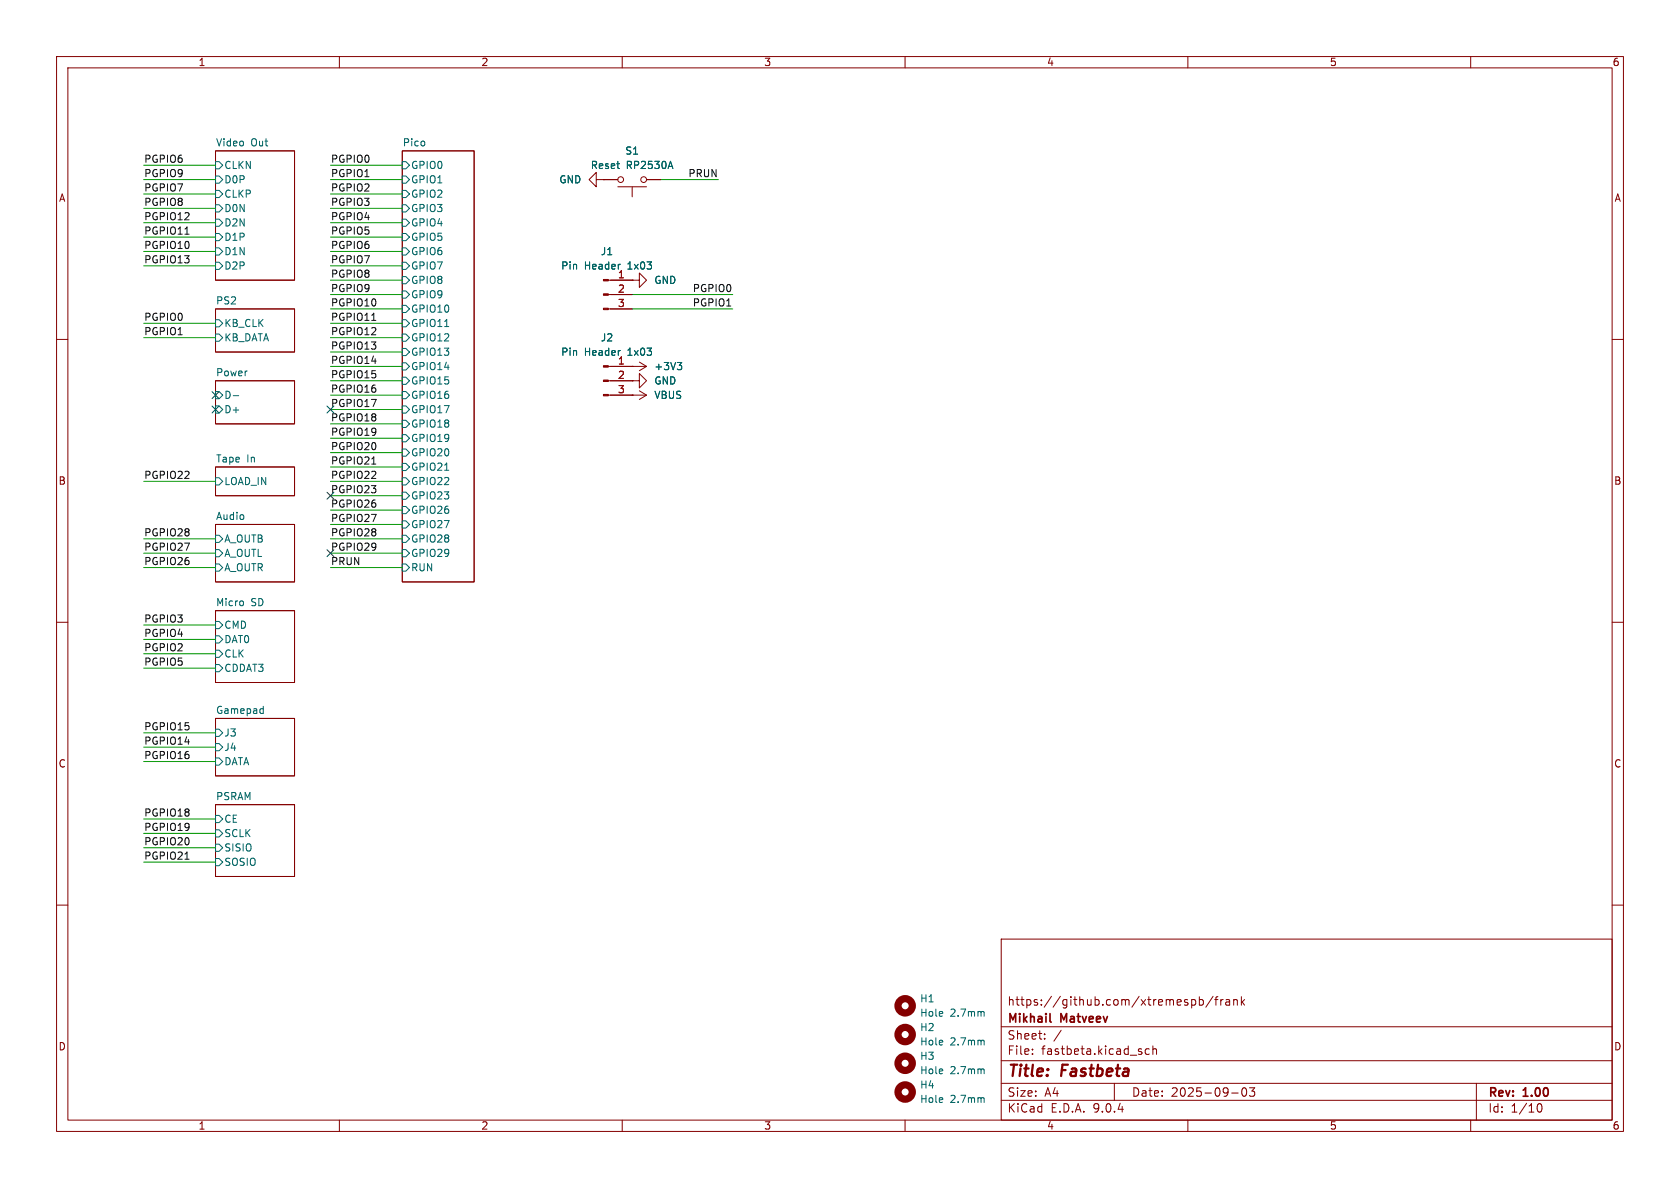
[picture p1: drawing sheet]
(kicad_sch
 (version 20250114)
 (generator "eeschema")
 (generator_version "9.0")
 (paper "A4")
 (title_block
  (title "${NAME} ${MODEL}")
  (date "${DATE}")
  (rev "${VERSION}")
  (company "Mikhail Matveev")
  (comment 1 "https://github.com/xtremespb/frank"))
 (lib_symbols
  (symbol "Connector:Conn_01x03_Pin"
   (pin_names
    (offset 1.016) (hide yes)) (exclude_from_sim no) (in_bom yes) (on_board yes)
   (property "Reference" "J" (at 0 5.08 0) (effects (font (size 1.27 1.27))))
   (property "Value" "Conn_01x03_Pin" (at 0 -5.08 0) (effects (font (size 1.27 1.27))))
   (property "Footprint" "" (at 0 0 0) (effects (font (size 1.27 1.27)) (hide yes)))
   (property "Datasheet" "~" (at 0 0 0) (effects (font (size 1.27 1.27)) (hide yes)))
   (property "Description" "Generic connector, single row, 01x03, script generated" (at 0 0 0) (effects (font (size 1.27 1.27)) (hide yes)))
   (property "ki_locked" "" (at 0 0 0) (effects (font (size 1.27 1.27))))
   (symbol "Conn_01x03_Pin_1_1"
    (rectangle (start 0.8636 2.667) (end 0 2.413) (stroke (width 0.1524) (type default)) (fill (type outline)))
    (rectangle (start 0.8636 0.127) (end 0 -0.127) (stroke (width 0.1524) (type default)) (fill (type outline)))
    (rectangle (start 0.8636 -2.413) (end 0 -2.667) (stroke (width 0.1524) (type default)) (fill (type outline)))
    (polyline (pts (xy 1.27 2.54) (xy 0.8636 2.54)) (stroke (width 0.1524) (type default)) (fill (type none)))
    (polyline (pts (xy 1.27 0) (xy 0.8636 0)) (stroke (width 0.1524) (type default)) (fill (type none)))
    (polyline (pts (xy 1.27 -2.54) (xy 0.8636 -2.54)) (stroke (width 0.1524) (type default)) (fill (type none)))
    (pin passive line (at 5.08 2.54 180) (length 3.81) (name "Pin_1" (effects (font (size 1.27 1.27)))) (number "1" (effects (font (size 1.27 1.27)))))
    (pin passive line (at 5.08 0 180) (length 3.81) (name "Pin_2" (effects (font (size 1.27 1.27)))) (number "2" (effects (font (size 1.27 1.27)))))
    (pin passive line (at 5.08 -2.54 180) (length 3.81) (name "Pin_3" (effects (font (size 1.27 1.27)))) (number "3" (effects (font (size 1.27 1.27))))))
   (embedded_fonts no))
  (symbol "GND_1"
   (power)
   (pin_numbers (hide yes))
   (pin_names
    (offset 0) (hide yes)) (exclude_from_sim no) (in_bom yes) (on_board yes)
   (property "Reference" "#PWR" (at 0 -6.35 0) (effects (font (size 1.27 1.27)) (hide yes)))
   (property "Value" "GND" (at 0 -3.81 0) (effects (font (size 1.27 1.27))))
   (property "Footprint" "" (at 0 0 0) (effects (font (size 1.27 1.27)) (hide yes)))
   (property "Datasheet" "" (at 0 0 0) (effects (font (size 1.27 1.27)) (hide yes)))
   (property "Description" "Power symbol creates a global label with name \"GND\" , ground" (at 0 0 0) (effects (font (size 1.27 1.27)) (hide yes)))
   (symbol "GND_1_0_1"
    (polyline (pts (xy 0 0) (xy 0 -1.27) (xy 1.27 -1.27) (xy 0 -2.54) (xy -1.27 -1.27) (xy 0 -1.27)) (stroke (width 0) (type default)) (fill (type none))))
   (symbol "GND_1_1_1"
    (pin power_in line (at 0 0 270) (length 0) (name "~" (effects (font (size 1.27 1.27)))) (number "1" (effects (font (size 1.27 1.27))))))
   (embedded_fonts no))
  (symbol "Mechanical:MountingHole"
   (pin_names
    (offset 1.016)) (exclude_from_sim yes) (in_bom no) (on_board yes)
   (property "Reference" "H" (at 0 5.08 0) (effects (font (size 1.27 1.27))))
   (property "Value" "MountingHole" (at 0 3.175 0) (effects (font (size 1.27 1.27))))
   (property "Footprint" "" (at 0 0 0) (effects (font (size 1.27 1.27)) (hide yes)))
   (property "Datasheet" "~" (at 0 0 0) (effects (font (size 1.27 1.27)) (hide yes)))
   (property "Description" "Mounting Hole without connection" (at 0 0 0) (effects (font (size 1.27 1.27)) (hide yes)))
   (symbol "MountingHole_0_1"
    (circle (center 0 0) (radius 1.27) (stroke (width 1.27) (type default)) (fill (type none))))
   (embedded_fonts no))
  (symbol "Switch:SW_Push"
   (pin_numbers (hide yes))
   (pin_names
    (offset 1.016) (hide yes)) (exclude_from_sim no) (in_bom yes) (on_board yes)
   (property "Reference" "SW" (at 1.27 2.54 0) (effects (font (size 1.27 1.27)) (justify left)))
   (property "Value" "SW_Push" (at 0 -1.524 0) (effects (font (size 1.27 1.27))))
   (property "Footprint" "" (at 0 5.08 0) (effects (font (size 1.27 1.27)) (hide yes)))
   (property "Datasheet" "~" (at 0 5.08 0) (effects (font (size 1.27 1.27)) (hide yes)))
   (property "Description" "Push button switch, generic, two pins" (at 0 0 0) (effects (font (size 1.27 1.27)) (hide yes)))
   (symbol "SW_Push_0_1"
    (circle (center -2.032 0) (radius 0.508) (stroke (width 0) (type default)) (fill (type none)))
    (polyline (pts (xy 0 1.27) (xy 0 3.048)) (stroke (width 0) (type default)) (fill (type none)))
    (circle (center 2.032 0) (radius 0.508) (stroke (width 0) (type default)) (fill (type none)))
    (polyline (pts (xy 2.54 1.27) (xy -2.54 1.27)) (stroke (width 0) (type default)) (fill (type none)))
    (pin passive line (at -5.08 0 0) (length 2.54) (name "1" (effects (font (size 1.27 1.27)))) (number "1" (effects (font (size 1.27 1.27)))))
    (pin passive line (at 5.08 0 180) (length 2.54) (name "2" (effects (font (size 1.27 1.27)))) (number "2" (effects (font (size 1.27 1.27))))))
   (embedded_fonts no))
  (symbol "power:+3V3"
   (power)
   (pin_numbers (hide yes))
   (pin_names
    (offset 0) (hide yes)) (exclude_from_sim no) (in_bom yes) (on_board yes)
   (property "Reference" "#PWR" (at 0 -3.81 0) (effects (font (size 1.27 1.27)) (hide yes)))
   (property "Value" "+3V3" (at 0 3.556 0) (effects (font (size 1.27 1.27))))
   (property "Footprint" "" (at 0 0 0) (effects (font (size 1.27 1.27)) (hide yes)))
   (property "Datasheet" "" (at 0 0 0) (effects (font (size 1.27 1.27)) (hide yes)))
   (property "Description" "Power symbol creates a global label with name \"+3V3\"" (at 0 0 0) (effects (font (size 1.27 1.27)) (hide yes)))
   (symbol "+3V3_0_1"
    (polyline (pts (xy -0.762 1.27) (xy 0 2.54)) (stroke (width 0) (type default)) (fill (type none)))
    (polyline (pts (xy 0 2.54) (xy 0.762 1.27)) (stroke (width 0) (type default)) (fill (type none)))
    (polyline (pts (xy 0 0) (xy 0 2.54)) (stroke (width 0) (type default)) (fill (type none))))
   (symbol "+3V3_1_1"
    (pin power_in line (at 0 0 90) (length 0) (name "~" (effects (font (size 1.27 1.27)))) (number "1" (effects (font (size 1.27 1.27))))))
   (embedded_fonts no))
  (symbol "power:GND"
   (power)
   (pin_numbers (hide yes))
   (pin_names
    (offset 0) (hide yes)) (exclude_from_sim no) (in_bom yes) (on_board yes)
   (property "Reference" "#PWR" (at 0 -6.35 0) (effects (font (size 1.27 1.27)) (hide yes)))
   (property "Value" "GND" (at 0 -3.81 0) (effects (font (size 1.27 1.27))))
   (property "Footprint" "" (at 0 0 0) (effects (font (size 1.27 1.27)) (hide yes)))
   (property "Datasheet" "" (at 0 0 0) (effects (font (size 1.27 1.27)) (hide yes)))
   (property "Description" "Power symbol creates a global label with name \"GND\" , ground" (at 0 0 0) (effects (font (size 1.27 1.27)) (hide yes)))
   (symbol "GND_0_1"
    (polyline (pts (xy 0 0) (xy 0 -1.27) (xy 1.27 -1.27) (xy 0 -2.54) (xy -1.27 -1.27) (xy 0 -1.27)) (stroke (width 0) (type default)) (fill (type none))))
   (symbol "GND_1_1"
    (pin power_in line (at 0 0 270) (length 0) (name "~" (effects (font (size 1.27 1.27)))) (number "1" (effects (font (size 1.27 1.27))))))
   (embedded_fonts no))
  (symbol "power:VBUS"
   (power)
   (pin_numbers (hide yes))
   (pin_names
    (offset 0) (hide yes)) (exclude_from_sim no) (in_bom yes) (on_board yes)
   (property "Reference" "#PWR" (at 0 -3.81 0) (effects (font (size 1.27 1.27)) (hide yes)))
   (property "Value" "VBUS" (at 0 3.556 0) (effects (font (size 1.27 1.27))))
   (property "Footprint" "" (at 0 0 0) (effects (font (size 1.27 1.27)) (hide yes)))
   (property "Datasheet" "" (at 0 0 0) (effects (font (size 1.27 1.27)) (hide yes)))
   (property "Description" "Power symbol creates a global label with name \"VBUS\"" (at 0 0 0) (effects (font (size 1.27 1.27)) (hide yes)))
   (symbol "VBUS_0_1"
    (polyline (pts (xy -0.762 1.27) (xy 0 2.54)) (stroke (width 0) (type default)) (fill (type none)))
    (polyline (pts (xy 0 2.54) (xy 0.762 1.27)) (stroke (width 0) (type default)) (fill (type none)))
    (polyline (pts (xy 0 0) (xy 0 2.54)) (stroke (width 0) (type default)) (fill (type none))))
   (symbol "VBUS_1_1"
    (pin power_in line (at 0 0 90) (length 0) (name "~" (effects (font (size 1.27 1.27)))) (number "1" (effects (font (size 1.27 1.27))))))
   (embedded_fonts no)))
 (no_connect
  (at 58.42 97.79))
 (no_connect
  (at 58.42 87.63))
 (no_connect
  (at 58.42 72.39))
 (no_connect
  (at 38.1 72.39))
 (no_connect
  (at 38.1 69.85))
 (wire
  (pts (xy 58.42 57.15) (xy 71.12 57.15))
  (stroke (width 0) (type default)))
 (wire
  (pts (xy 25.4 85.09) (xy 38.1 85.09))
  (stroke (width 0) (type default)))
 (wire
  (pts (xy 25.4 149.86) (xy 38.1 149.86))
  (stroke (width 0) (type default)))
 (wire
  (pts (xy 25.4 113.03) (xy 38.1 113.03))
  (stroke (width 0) (type default)))
 (wire
  (pts (xy 25.4 41.91) (xy 38.1 41.91))
  (stroke (width 0) (type default)))
 (wire
  (pts (xy 25.4 144.78) (xy 38.1 144.78))
  (stroke (width 0) (type default)))
 (wire
  (pts (xy 58.42 49.53) (xy 71.12 49.53))
  (stroke (width 0) (type default)))
 (wire
  (pts (xy 25.4 152.4) (xy 38.1 152.4))
  (stroke (width 0) (type default)))
 (wire
  (pts (xy 58.42 80.01) (xy 71.12 80.01))
  (stroke (width 0) (type default)))
 (wire
  (pts (xy 25.4 134.62) (xy 38.1 134.62))
  (stroke (width 0) (type default)))
 (wire
  (pts (xy 58.42 59.69) (xy 71.12 59.69))
  (stroke (width 0) (type default)))
 (wire
  (pts (xy 111.76 52.07) (xy 129.54 52.07))
  (stroke (width 0) (type default)))
 (wire
  (pts (xy 25.4 95.25) (xy 38.1 95.25))
  (stroke (width 0) (type default)))
 (wire
  (pts (xy 25.4 97.79) (xy 38.1 97.79))
  (stroke (width 0) (type default)))
 (wire
  (pts (xy 25.4 100.33) (xy 38.1 100.33))
  (stroke (width 0) (type default)))
 (wire
  (pts (xy 58.42 39.37) (xy 71.12 39.37))
  (stroke (width 0) (type default)))
 (wire
  (pts (xy 25.4 36.83) (xy 38.1 36.83))
  (stroke (width 0) (type default)))
 (wire
  (pts (xy 58.42 82.55) (xy 71.12 82.55))
  (stroke (width 0) (type default)))
 (wire
  (pts (xy 58.42 100.33) (xy 71.12 100.33))
  (stroke (width 0) (type default)))
 (wire
  (pts (xy 58.42 67.31) (xy 71.12 67.31))
  (stroke (width 0) (type default)))
 (wire
  (pts (xy 25.4 147.32) (xy 38.1 147.32))
  (stroke (width 0) (type default)))
 (wire
  (pts (xy 25.4 31.75) (xy 38.1 31.75))
  (stroke (width 0) (type default)))
 (wire
  (pts (xy 25.4 29.21) (xy 38.1 29.21))
  (stroke (width 0) (type default)))
 (wire
  (pts (xy 58.42 34.29) (xy 71.12 34.29))
  (stroke (width 0) (type default)))
 (wire
  (pts (xy 58.42 62.23) (xy 71.12 62.23))
  (stroke (width 0) (type default)))
 (wire
  (pts (xy 58.42 44.45) (xy 71.12 44.45))
  (stroke (width 0) (type default)))
 (wire
  (pts (xy 58.42 29.21) (xy 71.12 29.21))
  (stroke (width 0) (type default)))
 (wire
  (pts (xy 25.4 57.15) (xy 38.1 57.15))
  (stroke (width 0) (type default)))
 (wire
  (pts (xy 58.42 64.77) (xy 71.12 64.77))
  (stroke (width 0) (type default)))
 (wire
  (pts (xy 116.84 31.75) (xy 127 31.75))
  (stroke (width 0) (type default)))
 (wire
  (pts (xy 25.4 44.45) (xy 38.1 44.45))
  (stroke (width 0) (type default)))
 (wire
  (pts (xy 58.42 31.75) (xy 71.12 31.75))
  (stroke (width 0) (type default)))
 (wire
  (pts (xy 58.42 77.47) (xy 71.12 77.47))
  (stroke (width 0) (type default)))
 (wire
  (pts (xy 25.4 59.69) (xy 38.1 59.69))
  (stroke (width 0) (type default)))
 (wire
  (pts (xy 58.42 52.07) (xy 71.12 52.07))
  (stroke (width 0) (type default)))
 (wire
  (pts (xy 25.4 34.29) (xy 38.1 34.29))
  (stroke (width 0) (type default)))
 (wire
  (pts (xy 58.42 90.17) (xy 71.12 90.17))
  (stroke (width 0) (type default)))
 (wire
  (pts (xy 58.42 87.63) (xy 71.12 87.63))
  (stroke (width 0) (type default)))
 (wire
  (pts (xy 58.42 41.91) (xy 71.12 41.91))
  (stroke (width 0) (type default)))
 (wire
  (pts (xy 25.4 129.54) (xy 38.1 129.54))
  (stroke (width 0) (type default)))
 (wire
  (pts (xy 58.42 46.99) (xy 71.12 46.99))
  (stroke (width 0) (type default)))
 (wire
  (pts (xy 58.42 72.39) (xy 71.12 72.39))
  (stroke (width 0) (type default)))
 (wire
  (pts (xy 58.42 95.25) (xy 71.12 95.25))
  (stroke (width 0) (type default)))
 (wire
  (pts (xy 58.42 74.93) (xy 71.12 74.93))
  (stroke (width 0) (type default)))
 (wire
  (pts (xy 58.42 69.85) (xy 71.12 69.85))
  (stroke (width 0) (type default)))
 (wire
  (pts (xy 25.4 118.11) (xy 38.1 118.11))
  (stroke (width 0) (type default)))
 (wire
  (pts (xy 25.4 132.08) (xy 38.1 132.08))
  (stroke (width 0) (type default)))
 (wire
  (pts (xy 111.76 54.61) (xy 129.54 54.61))
  (stroke (width 0) (type default)))
 (wire
  (pts (xy 58.42 54.61) (xy 71.12 54.61))
  (stroke (width 0) (type default)))
 (wire
  (pts (xy 58.42 36.83) (xy 71.12 36.83))
  (stroke (width 0) (type default)))
 (wire
  (pts (xy 25.4 39.37) (xy 38.1 39.37))
  (stroke (width 0) (type default)))
 (wire
  (pts (xy 58.42 97.79) (xy 71.12 97.79))
  (stroke (width 0) (type default)))
 (wire
  (pts (xy 58.42 92.71) (xy 71.12 92.71))
  (stroke (width 0) (type default)))
 (wire
  (pts (xy 25.4 115.57) (xy 38.1 115.57))
  (stroke (width 0) (type default)))
 (wire
  (pts (xy 58.42 85.09) (xy 71.12 85.09))
  (stroke (width 0) (type default)))
 (wire
  (pts (xy 25.4 46.99) (xy 38.1 46.99))
  (stroke (width 0) (type default)))
 (wire
  (pts (xy 25.4 110.49) (xy 38.1 110.49))
  (stroke (width 0) (type default)))
 (label "PRUN"
  (at 58.42 100.33 0)
  (effects (font (size 1.27 1.27)) (justify left bottom)))
 (label "PGPIO17"
  (at 58.42 72.39 0)
  (effects (font (size 1.27 1.27)) (justify left bottom)))
 (label "PGPIO7"
  (at 25.4 34.29 0)
  (effects (font (size 1.27 1.27)) (justify left bottom)))
 (label "PGPIO29"
  (at 58.42 97.79 0)
  (effects (font (size 1.27 1.27)) (justify left bottom)))
 (label "PGPIO13"
  (at 58.42 62.23 0)
  (effects (font (size 1.27 1.27)) (justify left bottom)))
 (label "PGPIO3"
  (at 25.4 110.49 0)
  (effects (font (size 1.27 1.27)) (justify left bottom)))
 (label "PGPIO3"
  (at 58.42 36.83 0)
  (effects (font (size 1.27 1.27)) (justify left bottom)))
 (label "PGPIO10"
  (at 58.42 54.61 0)
  (effects (font (size 1.27 1.27)) (justify left bottom)))
 (label "PGPIO16"
  (at 25.4 134.62 0)
  (effects (font (size 1.27 1.27)) (justify left bottom)))
 (label "PGPIO1"
  (at 129.54 54.61 180)
  (effects (font (size 1.27 1.27)) (justify right bottom)))
 (label "PGPIO19"
  (at 25.4 147.32 0)
  (effects (font (size 1.27 1.27)) (justify left bottom)))
 (label "PGPIO2"
  (at 58.42 34.29 0)
  (effects (font (size 1.27 1.27)) (justify left bottom)))
 (label "PGPIO14"
  (at 25.4 132.08 0)
  (effects (font (size 1.27 1.27)) (justify left bottom)))
 (label "PRUN"
  (at 127 31.75 180)
  (effects (font (size 1.27 1.27)) (justify right bottom)))
 (label "PGPIO8"
  (at 58.42 49.53 0)
  (effects (font (size 1.27 1.27)) (justify left bottom)))
 (label "PGPIO21"
  (at 58.42 82.55 0)
  (effects (font (size 1.27 1.27)) (justify left bottom)))
 (label "PGPIO22"
  (at 25.4 85.09 0)
  (effects (font (size 1.27 1.27)) (justify left bottom)))
 (label "PGPIO5"
  (at 25.4 118.11 0)
  (effects (font (size 1.27 1.27)) (justify left bottom)))
 (label "PGPIO12"
  (at 25.4 39.37 0)
  (effects (font (size 1.27 1.27)) (justify left bottom)))
 (label "PGPIO15"
  (at 58.42 67.31 0)
  (effects (font (size 1.27 1.27)) (justify left bottom)))
 (label "PGPIO0"
  (at 58.42 29.21 0)
  (effects (font (size 1.27 1.27)) (justify left bottom)))
 (label "PGPIO20"
  (at 58.42 80.01 0)
  (effects (font (size 1.27 1.27)) (justify left bottom)))
 (label "PGPIO26"
  (at 58.42 90.17 0)
  (effects (font (size 1.27 1.27)) (justify left bottom)))
 (label "PGPIO26"
  (at 25.4 100.33 0)
  (effects (font (size 1.27 1.27)) (justify left bottom)))
 (label "PGPIO28"
  (at 58.42 95.25 0)
  (effects (font (size 1.27 1.27)) (justify left bottom)))
 (label "PGPIO6"
  (at 58.42 44.45 0)
  (effects (font (size 1.27 1.27)) (justify left bottom)))
 (label "PGPIO19"
  (at 58.42 77.47 0)
  (effects (font (size 1.27 1.27)) (justify left bottom)))
 (label "PGPIO13"
  (at 25.4 46.99 0)
  (effects (font (size 1.27 1.27)) (justify left bottom)))
 (label "PGPIO2"
  (at 25.4 115.57 0)
  (effects (font (size 1.27 1.27)) (justify left bottom)))
 (label "PGPIO6"
  (at 25.4 29.21 0)
  (effects (font (size 1.27 1.27)) (justify left bottom)))
 (label "PGPIO4"
  (at 58.42 39.37 0)
  (effects (font (size 1.27 1.27)) (justify left bottom)))
 (label "PGPIO18"
  (at 25.4 144.78 0)
  (effects (font (size 1.27 1.27)) (justify left bottom)))
 (label "PGPIO0"
  (at 25.4 57.15 0)
  (effects (font (size 1.27 1.27)) (justify left bottom)))
 (label "PGPIO8"
  (at 25.4 36.83 0)
  (effects (font (size 1.27 1.27)) (justify left bottom)))
 (label "PGPIO11"
  (at 25.4 41.91 0)
  (effects (font (size 1.27 1.27)) (justify left bottom)))
 (label "PGPIO11"
  (at 58.42 57.15 0)
  (effects (font (size 1.27 1.27)) (justify left bottom)))
 (label "PGPIO1"
  (at 25.4 59.69 0)
  (effects (font (size 1.27 1.27)) (justify left bottom)))
 (label "PGPIO7"
  (at 58.42 46.99 0)
  (effects (font (size 1.27 1.27)) (justify left bottom)))
 (label "PGPIO28"
  (at 25.4 95.25 0)
  (effects (font (size 1.27 1.27)) (justify left bottom)))
 (label "PGPIO23"
  (at 58.42 87.63 0)
  (effects (font (size 1.27 1.27)) (justify left bottom)))
 (label "PGPIO20"
  (at 25.4 149.86 0)
  (effects (font (size 1.27 1.27)) (justify left bottom)))
 (label "PGPIO12"
  (at 58.42 59.69 0)
  (effects (font (size 1.27 1.27)) (justify left bottom)))
 (label "PGPIO0"
  (at 129.54 52.07 180)
  (effects (font (size 1.27 1.27)) (justify right bottom)))
 (label "PGPIO21"
  (at 25.4 152.4 0)
  (effects (font (size 1.27 1.27)) (justify left bottom)))
 (label "PGPIO4"
  (at 25.4 113.03 0)
  (effects (font (size 1.27 1.27)) (justify left bottom)))
 (label "PGPIO16"
  (at 58.42 69.85 0)
  (effects (font (size 1.27 1.27)) (justify left bottom)))
 (label "PGPIO5"
  (at 58.42 41.91 0)
  (effects (font (size 1.27 1.27)) (justify left bottom)))
 (label "PGPIO15"
  (at 25.4 129.54 0)
  (effects (font (size 1.27 1.27)) (justify left bottom)))
 (label "PGPIO14"
  (at 58.42 64.77 0)
  (effects (font (size 1.27 1.27)) (justify left bottom)))
 (label "PGPIO9"
  (at 58.42 52.07 0)
  (effects (font (size 1.27 1.27)) (justify left bottom)))
 (label "PGPIO9"
  (at 25.4 31.75 0)
  (effects (font (size 1.27 1.27)) (justify left bottom)))
 (label "PGPIO27"
  (at 58.42 92.71 0)
  (effects (font (size 1.27 1.27)) (justify left bottom)))
 (label "PGPIO10"
  (at 25.4 44.45 0)
  (effects (font (size 1.27 1.27)) (justify left bottom)))
 (label "PGPIO27"
  (at 25.4 97.79 0)
  (effects (font (size 1.27 1.27)) (justify left bottom)))
 (label "PGPIO18"
  (at 58.42 74.93 0)
  (effects (font (size 1.27 1.27)) (justify left bottom)))
 (label "PGPIO22"
  (at 58.42 85.09 0)
  (effects (font (size 1.27 1.27)) (justify left bottom)))
 (label "PGPIO1"
  (at 58.42 31.75 0)
  (effects (font (size 1.27 1.27)) (justify left bottom)))
 (symbol
  (lib_id "power:VBUS")
  (at 111.76 69.85 270)
  (unit 1)
  (exclude_from_sim no)
  (in_bom yes)
  (on_board yes)
  (dnp no)
  (fields_autoplaced yes)
  (property "Reference" "#PWR08" (at 107.95 69.85 0) (effects (font (size 1.27 1.27)) (hide yes)))
  (property "Value" "VBUS" (at 115.57 69.8499 90) (effects (font (size 1.27 1.27)) (justify left)))
  (property "Footprint" "" (at 111.76 69.85 0) (effects (font (size 1.27 1.27)) (hide yes)))
  (property "Datasheet" "" (at 111.76 69.85 0) (effects (font (size 1.27 1.27)) (hide yes)))
  (property "Description" "Power symbol creates a global label with name \"VBUS\"" (at 111.76 69.85 0) (effects (font (size 1.27 1.27)) (hide yes)))
  (pin "1"))
 (symbol
  (lib_id "Connector:Conn_01x03_Pin")
  (at 106.68 52.07 0)
  (unit 1)
  (exclude_from_sim no)
  (in_bom yes)
  (on_board yes)
  (dnp no)
  (fields_autoplaced yes)
  (property "Reference" "J1" (at 107.315 44.45 0) (effects (font (size 1.27 1.27))))
  (property "Value" "Pin Header 1x03" (at 107.315 46.99 0) (effects (font (size 1.27 1.27))))
  (property "Footprint" "FRANK:Pin Header (1x03)" (at 106.68 52.07 0) (effects (font (size 1.27 1.27)) (hide yes)))
  (property "Datasheet" "~" (at 106.68 52.07 0) (effects (font (size 1.27 1.27)) (hide yes)))
  (property "Description" "Generic connector, single row, 01x03, script generated" (at 106.68 52.07 0) (effects (font (size 1.27 1.27)) (hide yes)))
  (property "AliExpress" "https://www.aliexpress.com/item/1005007039504981.html" (at 106.68 52.07 0) (effects (font (size 1.27 1.27)) (hide yes)))
  (property "Height" "" (at 106.68 52.07 0) (effects (font (size 1.27 1.27)) (hide yes)))
  (property "Manufacturer_Name" "" (at 106.68 52.07 0) (effects (font (size 1.27 1.27)) (hide yes)))
  (property "Manufacturer_Part_Number" "" (at 106.68 52.07 0) (effects (font (size 1.27 1.27)) (hide yes)))
  (property "Mouser Part Number" "" (at 106.68 52.07 0) (effects (font (size 1.27 1.27)) (hide yes)))
  (property "Mouser Price/Stock" "" (at 106.68 52.07 0) (effects (font (size 1.27 1.27)) (hide yes)))
  (pin "2")
  (pin "3")
  (pin "1"))
 (symbol
  (lib_id "power:+3V3")
  (at 111.76 64.77 270)
  (unit 1)
  (exclude_from_sim no)
  (in_bom yes)
  (on_board yes)
  (dnp no)
  (fields_autoplaced yes)
  (property "Reference" "#PWR06" (at 107.95 64.77 0) (effects (font (size 1.27 1.27)) (hide yes)))
  (property "Value" "+3V3" (at 115.57 64.7699 90) (effects (font (size 1.27 1.27)) (justify left)))
  (property "Footprint" "" (at 111.76 64.77 0) (effects (font (size 1.27 1.27)) (hide yes)))
  (property "Datasheet" "" (at 111.76 64.77 0) (effects (font (size 1.27 1.27)) (hide yes)))
  (property "Description" "Power symbol creates a global label with name \"+3V3\"" (at 111.76 64.77 0) (effects (font (size 1.27 1.27)) (hide yes)))
  (pin "1"))
 (symbol
  (lib_id "power:GND")
  (at 111.76 49.53 90)
  (unit 1)
  (exclude_from_sim no)
  (in_bom yes)
  (on_board yes)
  (dnp no)
  (fields_autoplaced yes)
  (property "Reference" "#PWR05" (at 118.11 49.53 0) (effects (font (size 1.27 1.27)) (hide yes)))
  (property "Value" "GND" (at 115.57 49.5299 90) (effects (font (size 1.27 1.27)) (justify right)))
  (property "Footprint" "" (at 111.76 49.53 0) (effects (font (size 1.27 1.27)) (hide yes)))
  (property "Datasheet" "" (at 111.76 49.53 0) (effects (font (size 1.27 1.27)) (hide yes)))
  (property "Description" "Power symbol creates a global label with name \"GND\" , ground" (at 111.76 49.53 0) (effects (font (size 1.27 1.27)) (hide yes)))
  (pin "1"))
 (symbol
  (lib_name "GND_1")
  (lib_id "power:GND")
  (at 106.68 31.75 270)
  (unit 1)
  (exclude_from_sim no)
  (in_bom yes)
  (on_board yes)
  (dnp no)
  (fields_autoplaced yes)
  (property "Reference" "#PWR04" (at 100.33 31.75 0) (effects (font (size 1.27 1.27)) (hide yes)))
  (property "Value" "GND" (at 102.87 31.7499 90) (effects (font (size 1.27 1.27)) (justify right)))
  (property "Footprint" "" (at 106.68 31.75 0) (effects (font (size 1.27 1.27)) (hide yes)))
  (property "Datasheet" "" (at 106.68 31.75 0) (effects (font (size 1.27 1.27)) (hide yes)))
  (property "Description" "Power symbol creates a global label with name \"GND\" , ground" (at 106.68 31.75 0) (effects (font (size 1.27 1.27)) (hide yes)))
  (pin "1"))
 (symbol
  (lib_id "power:GND")
  (at 111.76 67.31 90)
  (unit 1)
  (exclude_from_sim no)
  (in_bom yes)
  (on_board yes)
  (dnp no)
  (fields_autoplaced yes)
  (property "Reference" "#PWR07" (at 118.11 67.31 0) (effects (font (size 1.27 1.27)) (hide yes)))
  (property "Value" "GND" (at 115.57 67.3099 90) (effects (font (size 1.27 1.27)) (justify right)))
  (property "Footprint" "" (at 111.76 67.31 0) (effects (font (size 1.27 1.27)) (hide yes)))
  (property "Datasheet" "" (at 111.76 67.31 0) (effects (font (size 1.27 1.27)) (hide yes)))
  (property "Description" "Power symbol creates a global label with name \"GND\" , ground" (at 111.76 67.31 0) (effects (font (size 1.27 1.27)) (hide yes)))
  (pin "1"))
 (symbol
  (lib_id "Mechanical:MountingHole")
  (at 160.02 187.96 0)
  (unit 1)
  (exclude_from_sim yes)
  (in_bom no)
  (on_board yes)
  (dnp no)
  (fields_autoplaced yes)
  (property "Reference" "H3" (at 162.56 186.6899 0) (effects (font (size 1.27 1.27)) (justify left)))
  (property "Value" "Hole 2.7mm" (at 162.56 189.2299 0) (effects (font (size 1.27 1.27)) (justify left)))
  (property "Footprint" "FRANK:Mounting Hole (2.7mm)" (at 160.02 187.96 0) (effects (font (size 1.27 1.27)) (hide yes)))
  (property "Datasheet" "~" (at 160.02 187.96 0) (effects (font (size 1.27 1.27)) (hide yes)))
  (property "Description" "Mounting Hole without connection" (at 160.02 187.96 0) (effects (font (size 1.27 1.27)) (hide yes)))
  (property "AliExpress" "" (at 160.02 187.96 0) (effects (font (size 1.27 1.27)) (hide yes)))
  (property "Height" "" (at 160.02 187.96 0) (effects (font (size 1.27 1.27)) (hide yes)))
  (property "Manufacturer_Name" "" (at 160.02 187.96 0) (effects (font (size 1.27 1.27)) (hide yes)))
  (property "Manufacturer_Part_Number" "" (at 160.02 187.96 0) (effects (font (size 1.27 1.27)) (hide yes)))
  (property "Mouser Part Number" "" (at 160.02 187.96 0) (effects (font (size 1.27 1.27)) (hide yes)))
  (property "Mouser Price/Stock" "" (at 160.02 187.96 0) (effects (font (size 1.27 1.27)) (hide yes))))
 (symbol
  (lib_id "Mechanical:MountingHole")
  (at 160.02 182.88 0)
  (unit 1)
  (exclude_from_sim yes)
  (in_bom no)
  (on_board yes)
  (dnp no)
  (fields_autoplaced yes)
  (property "Reference" "H2" (at 162.56 181.6099 0) (effects (font (size 1.27 1.27)) (justify left)))
  (property "Value" "Hole 2.7mm" (at 162.56 184.1499 0) (effects (font (size 1.27 1.27)) (justify left)))
  (property "Footprint" "FRANK:Mounting Hole (2.7mm)" (at 160.02 182.88 0) (effects (font (size 1.27 1.27)) (hide yes)))
  (property "Datasheet" "~" (at 160.02 182.88 0) (effects (font (size 1.27 1.27)) (hide yes)))
  (property "Description" "Mounting Hole without connection" (at 160.02 182.88 0) (effects (font (size 1.27 1.27)) (hide yes)))
  (property "AliExpress" "" (at 160.02 182.88 0) (effects (font (size 1.27 1.27)) (hide yes)))
  (property "Height" "" (at 160.02 182.88 0) (effects (font (size 1.27 1.27)) (hide yes)))
  (property "Manufacturer_Name" "" (at 160.02 182.88 0) (effects (font (size 1.27 1.27)) (hide yes)))
  (property "Manufacturer_Part_Number" "" (at 160.02 182.88 0) (effects (font (size 1.27 1.27)) (hide yes)))
  (property "Mouser Part Number" "" (at 160.02 182.88 0) (effects (font (size 1.27 1.27)) (hide yes)))
  (property "Mouser Price/Stock" "" (at 160.02 182.88 0) (effects (font (size 1.27 1.27)) (hide yes))))
 (symbol
  (lib_id "Switch:SW_Push")
  (at 111.76 31.75 180)
  (unit 1)
  (exclude_from_sim no)
  (in_bom yes)
  (on_board yes)
  (dnp no)
  (fields_autoplaced yes)
  (property "Reference" "S1" (at 111.76 26.67 0) (effects (font (size 1.27 1.27))))
  (property "Value" "Reset RP2530A" (at 111.76 29.21 0) (effects (font (size 1.27 1.27))))
  (property "Footprint" "FRANK:TACT-SIDE-4623" (at 111.76 36.83 0) (effects (font (size 1.27 1.27)) (hide yes)))
  (property "Datasheet" "https://parts4laptops.eu/en/microbuttons/3300-microbutton-tact-switch-ts-1233-33x33x15mm-smt-mounting.html" (at 111.76 36.83 0) (effects (font (size 1.27 1.27)) (hide yes)))
  (property "Description" "" (at 111.76 31.75 0) (effects (font (size 1.27 1.27)) (hide yes)))
  (property "AliExpress" "https://www.aliexpress.com/item/1005007359248990.html" (at 111.76 31.75 0) (effects (font (size 1.27 1.27)) (hide yes)))
  (property "Sim.Device" "" (at 111.76 31.75 0) (effects (font (size 1.27 1.27))))
  (property "Availability" "" (at 111.76 31.75 0) (effects (font (size 1.27 1.27))))
  (property "Check_prices" "" (at 111.76 31.75 0) (effects (font (size 1.27 1.27))))
  (property "Description_1" "" (at 111.76 31.75 0) (effects (font (size 1.27 1.27))))
  (property "MF" "" (at 111.76 31.75 0) (effects (font (size 1.27 1.27))))
  (property "MP" "" (at 111.76 31.75 0) (effects (font (size 1.27 1.27))))
  (property "Package" "" (at 111.76 31.75 0) (effects (font (size 1.27 1.27))))
  (property "Price" "" (at 111.76 31.75 0) (effects (font (size 1.27 1.27))))
  (property "SnapEDA_Link" "" (at 111.76 31.75 0) (effects (font (size 1.27 1.27))))
  (property "Height" "" (at 111.76 31.75 0) (effects (font (size 1.27 1.27)) (hide yes)))
  (property "Manufacturer_Name" "" (at 111.76 31.75 0) (effects (font (size 1.27 1.27)) (hide yes)))
  (property "Manufacturer_Part_Number" "" (at 111.76 31.75 0) (effects (font (size 1.27 1.27)) (hide yes)))
  (property "Mouser Part Number" "" (at 111.76 31.75 0) (effects (font (size 1.27 1.27)) (hide yes)))
  (property "Mouser Price/Stock" "" (at 111.76 31.75 0) (effects (font (size 1.27 1.27)) (hide yes)))
  (pin "1")
  (pin "2"))
 (symbol
  (lib_id "Mechanical:MountingHole")
  (at 160.02 193.04 0)
  (unit 1)
  (exclude_from_sim yes)
  (in_bom no)
  (on_board yes)
  (dnp no)
  (fields_autoplaced yes)
  (property "Reference" "H4" (at 162.56 191.7699 0) (effects (font (size 1.27 1.27)) (justify left)))
  (property "Value" "Hole 2.7mm" (at 162.56 194.3099 0) (effects (font (size 1.27 1.27)) (justify left)))
  (property "Footprint" "FRANK:Mounting Hole (2.7mm)" (at 160.02 193.04 0) (effects (font (size 1.27 1.27)) (hide yes)))
  (property "Datasheet" "~" (at 160.02 193.04 0) (effects (font (size 1.27 1.27)) (hide yes)))
  (property "Description" "Mounting Hole without connection" (at 160.02 193.04 0) (effects (font (size 1.27 1.27)) (hide yes)))
  (property "AliExpress" "" (at 160.02 193.04 0) (effects (font (size 1.27 1.27)) (hide yes)))
  (property "Height" "" (at 160.02 193.04 0) (effects (font (size 1.27 1.27)) (hide yes)))
  (property "Manufacturer_Name" "" (at 160.02 193.04 0) (effects (font (size 1.27 1.27)) (hide yes)))
  (property "Manufacturer_Part_Number" "" (at 160.02 193.04 0) (effects (font (size 1.27 1.27)) (hide yes)))
  (property "Mouser Part Number" "" (at 160.02 193.04 0) (effects (font (size 1.27 1.27)) (hide yes)))
  (property "Mouser Price/Stock" "" (at 160.02 193.04 0) (effects (font (size 1.27 1.27)) (hide yes))))
 (symbol
  (lib_id "Mechanical:MountingHole")
  (at 160.02 177.8 0)
  (unit 1)
  (exclude_from_sim yes)
  (in_bom no)
  (on_board yes)
  (dnp no)
  (fields_autoplaced yes)
  (property "Reference" "H1" (at 162.56 176.5299 0) (effects (font (size 1.27 1.27)) (justify left)))
  (property "Value" "Hole 2.7mm" (at 162.56 179.0699 0) (effects (font (size 1.27 1.27)) (justify left)))
  (property "Footprint" "FRANK:Mounting Hole (2.7mm)" (at 160.02 177.8 0) (effects (font (size 1.27 1.27)) (hide yes)))
  (property "Datasheet" "~" (at 160.02 177.8 0) (effects (font (size 1.27 1.27)) (hide yes)))
  (property "Description" "Mounting Hole without connection" (at 160.02 177.8 0) (effects (font (size 1.27 1.27)) (hide yes)))
  (property "AliExpress" "" (at 160.02 177.8 0) (effects (font (size 1.27 1.27)) (hide yes)))
  (property "Height" "" (at 160.02 177.8 0) (effects (font (size 1.27 1.27)) (hide yes)))
  (property "Manufacturer_Name" "" (at 160.02 177.8 0) (effects (font (size 1.27 1.27)) (hide yes)))
  (property "Manufacturer_Part_Number" "" (at 160.02 177.8 0) (effects (font (size 1.27 1.27)) (hide yes)))
  (property "Mouser Part Number" "" (at 160.02 177.8 0) (effects (font (size 1.27 1.27)) (hide yes)))
  (property "Mouser Price/Stock" "" (at 160.02 177.8 0) (effects (font (size 1.27 1.27)) (hide yes))))
 (symbol
  (lib_id "Connector:Conn_01x03_Pin")
  (at 106.68 67.31 0)
  (unit 1)
  (exclude_from_sim no)
  (in_bom yes)
  (on_board yes)
  (dnp no)
  (fields_autoplaced yes)
  (property "Reference" "J2" (at 107.315 59.69 0) (effects (font (size 1.27 1.27))))
  (property "Value" "Pin Header 1x03" (at 107.315 62.23 0) (effects (font (size 1.27 1.27))))
  (property "Footprint" "FRANK:Pin Header (1x03)" (at 106.68 67.31 0) (effects (font (size 1.27 1.27)) (hide yes)))
  (property "Datasheet" "~" (at 106.68 67.31 0) (effects (font (size 1.27 1.27)) (hide yes)))
  (property "Description" "Generic connector, single row, 01x03, script generated" (at 106.68 67.31 0) (effects (font (size 1.27 1.27)) (hide yes)))
  (property "AliExpress" "https://www.aliexpress.com/item/1005007039504981.html" (at 106.68 67.31 0) (effects (font (size 1.27 1.27)) (hide yes)))
  (property "Height" "" (at 106.68 67.31 0) (effects (font (size 1.27 1.27)) (hide yes)))
  (property "Manufacturer_Name" "" (at 106.68 67.31 0) (effects (font (size 1.27 1.27)) (hide yes)))
  (property "Manufacturer_Part_Number" "" (at 106.68 67.31 0) (effects (font (size 1.27 1.27)) (hide yes)))
  (property "Mouser Part Number" "" (at 106.68 67.31 0) (effects (font (size 1.27 1.27)) (hide yes)))
  (property "Mouser Price/Stock" "" (at 106.68 67.31 0) (effects (font (size 1.27 1.27)) (hide yes)))
  (pin "2")
  (pin "3")
  (pin "1"))
 (sheet
  (at 38.1 107.95)
  (size 13.97 12.7)
  (exclude_from_sim no)
  (in_bom yes)
  (on_board yes)
  (dnp no)
  (fields_autoplaced yes)
  (stroke (width 0.1524) (type solid))
  (fill (color 0 0 0 0.0000))
  (property "Sheetname" "Micro SD" (at 38.1 107.2384 0) (effects (font (size 1.27 1.27)) (justify left bottom)))
  (property "Sheetfile" "sd.kicad_sch" (at 38.1 121.2346 0) (effects (font (size 1.27 1.27)) (justify left top) (hide yes)))
  (pin "CMD" input (at 38.1 110.49 180) (effects (font (size 1.27 1.27)) (justify left)))
  (pin "DAT0" input (at 38.1 113.03 180) (effects (font (size 1.27 1.27)) (justify left)))
  (pin "CLK" input (at 38.1 115.57 180) (effects (font (size 1.27 1.27)) (justify left)))
  (pin "CDDAT3" input (at 38.1 118.11 180) (effects (font (size 1.27 1.27)) (justify left))))
 (sheet
  (at 38.1 82.55)
  (size 13.97 5.08)
  (exclude_from_sim no)
  (in_bom yes)
  (on_board yes)
  (dnp no)
  (fields_autoplaced yes)
  (stroke (width 0.1524) (type solid))
  (fill (color 0 0 0 0.0000))
  (property "Sheetname" "Tape In" (at 38.1 81.8384 0) (effects (font (size 1.27 1.27)) (justify left bottom)))
  (property "Sheetfile" "tape.kicad_sch" (at 38.1 88.2146 0) (effects (font (size 1.27 1.27)) (justify left top) (hide yes)))
  (pin "LOAD_IN" input (at 38.1 85.09 180) (effects (font (size 1.27 1.27)) (justify left))))
 (sheet
  (at 38.1 142.24)
  (size 13.97 12.7)
  (exclude_from_sim no)
  (in_bom yes)
  (on_board yes)
  (dnp no)
  (fields_autoplaced yes)
  (stroke (width 0.1524) (type solid))
  (fill (color 0 0 0 0.0000))
  (property "Sheetname" "PSRAM" (at 38.1 141.5284 0) (effects (font (size 1.27 1.27)) (justify left bottom)))
  (property "Sheetfile" "psram.kicad_sch" (at 38.1 155.5246 0) (effects (font (size 1.27 1.27)) (justify left top) (hide yes)))
  (pin "CE" input (at 38.1 144.78 180) (effects (font (size 1.27 1.27)) (justify left)))
  (pin "SCLK" input (at 38.1 147.32 180) (effects (font (size 1.27 1.27)) (justify left)))
  (pin "SISIO" input (at 38.1 149.86 180) (effects (font (size 1.27 1.27)) (justify left)))
  (pin "SOSIO" input (at 38.1 152.4 180) (effects (font (size 1.27 1.27)) (justify left))))
 (sheet
  (at 38.1 92.71)
  (size 13.97 10.16)
  (exclude_from_sim no)
  (in_bom yes)
  (on_board yes)
  (dnp no)
  (fields_autoplaced yes)
  (stroke (width 0.1524) (type solid))
  (fill (color 0 0 0 0.0000))
  (property "Sheetname" "Audio" (at 38.1 91.9984 0) (effects (font (size 1.27 1.27)) (justify left bottom)))
  (property "Sheetfile" "audio.kicad_sch" (at 38.1 103.4546 0) (effects (font (size 1.27 1.27)) (justify left top) (hide yes)))
  (pin "A_OUTB" input (at 38.1 95.25 180) (effects (font (size 1.27 1.27)) (justify left)))
  (pin "A_OUTL" input (at 38.1 97.79 180) (effects (font (size 1.27 1.27)) (justify left)))
  (pin "A_OUTR" input (at 38.1 100.33 180) (effects (font (size 1.27 1.27)) (justify left))))
 (sheet
  (at 38.1 67.31)
  (size 13.97 7.62)
  (exclude_from_sim no)
  (in_bom yes)
  (on_board yes)
  (dnp no)
  (fields_autoplaced yes)
  (stroke (width 0.1524) (type solid))
  (fill (color 0 0 0 0.0000))
  (property "Sheetname" "Power" (at 38.1 66.5984 0) (effects (font (size 1.27 1.27)) (justify left bottom)))
  (property "Sheetfile" "power.kicad_sch" (at 38.1 75.5146 0) (effects (font (size 1.27 1.27)) (justify left top) (hide yes)))
  (pin "D-" input (at 38.1 69.85 180) (effects (font (size 1.27 1.27)) (justify left)))
  (pin "D+" input (at 38.1 72.39 180) (effects (font (size 1.27 1.27)) (justify left))))
 (sheet
  (at 71.12 26.67)
  (size 12.7 76.2)
  (exclude_from_sim no)
  (in_bom yes)
  (on_board yes)
  (dnp no)
  (fields_autoplaced yes)
  (stroke (width 0.1524) (type solid))
  (fill (color 0 0 0 0.0000))
  (property "Sheetname" "Pico" (at 71.12 25.9584 0) (effects (font (size 1.27 1.27)) (justify left bottom)))
  (property "Sheetfile" "pico.kicad_sch" (at 71.12 103.4546 0) (effects (font (size 1.27 1.27)) (justify left top) (hide yes)))
  (pin "GPIO0" input (at 71.12 29.21 180) (effects (font (size 1.27 1.27)) (justify left)))
  (pin "GPIO1" input (at 71.12 31.75 180) (effects (font (size 1.27 1.27)) (justify left)))
  (pin "GPIO2" input (at 71.12 34.29 180) (effects (font (size 1.27 1.27)) (justify left)))
  (pin "GPIO3" input (at 71.12 36.83 180) (effects (font (size 1.27 1.27)) (justify left)))
  (pin "GPIO4" input (at 71.12 39.37 180) (effects (font (size 1.27 1.27)) (justify left)))
  (pin "GPIO5" input (at 71.12 41.91 180) (effects (font (size 1.27 1.27)) (justify left)))
  (pin "GPIO6" input (at 71.12 44.45 180) (effects (font (size 1.27 1.27)) (justify left)))
  (pin "GPIO7" input (at 71.12 46.99 180) (effects (font (size 1.27 1.27)) (justify left)))
  (pin "GPIO8" input (at 71.12 49.53 180) (effects (font (size 1.27 1.27)) (justify left)))
  (pin "GPIO9" input (at 71.12 52.07 180) (effects (font (size 1.27 1.27)) (justify left)))
  (pin "GPIO10" input (at 71.12 54.61 180) (effects (font (size 1.27 1.27)) (justify left)))
  (pin "GPIO11" input (at 71.12 57.15 180) (effects (font (size 1.27 1.27)) (justify left)))
  (pin "GPIO12" input (at 71.12 59.69 180) (effects (font (size 1.27 1.27)) (justify left)))
  (pin "GPIO13" input (at 71.12 62.23 180) (effects (font (size 1.27 1.27)) (justify left)))
  (pin "GPIO14" input (at 71.12 64.77 180) (effects (font (size 1.27 1.27)) (justify left)))
  (pin "GPIO15" input (at 71.12 67.31 180) (effects (font (size 1.27 1.27)) (justify left)))
  (pin "GPIO16" input (at 71.12 69.85 180) (effects (font (size 1.27 1.27)) (justify left)))
  (pin "GPIO17" input (at 71.12 72.39 180) (effects (font (size 1.27 1.27)) (justify left)))
  (pin "GPIO18" input (at 71.12 74.93 180) (effects (font (size 1.27 1.27)) (justify left)))
  (pin "GPIO19" input (at 71.12 77.47 180) (effects (font (size 1.27 1.27)) (justify left)))
  (pin "GPIO20" input (at 71.12 80.01 180) (effects (font (size 1.27 1.27)) (justify left)))
  (pin "GPIO21" input (at 71.12 82.55 180) (effects (font (size 1.27 1.27)) (justify left)))
  (pin "GPIO22" input (at 71.12 85.09 180) (effects (font (size 1.27 1.27)) (justify left)))
  (pin "GPIO23" input (at 71.12 87.63 180) (effects (font (size 1.27 1.27)) (justify left)))
  (pin "GPIO26" input (at 71.12 90.17 180) (effects (font (size 1.27 1.27)) (justify left)))
  (pin "GPIO27" input (at 71.12 92.71 180) (effects (font (size 1.27 1.27)) (justify left)))
  (pin "GPIO28" input (at 71.12 95.25 180) (effects (font (size 1.27 1.27)) (justify left)))
  (pin "GPIO29" input (at 71.12 97.79 180) (effects (font (size 1.27 1.27)) (justify left)))
  (pin "RUN" input (at 71.12 100.33 180) (effects (font (size 1.27 1.27)) (justify left))))
 (sheet
  (at 38.1 127)
  (size 13.97 10.16)
  (exclude_from_sim no)
  (in_bom yes)
  (on_board yes)
  (dnp no)
  (fields_autoplaced yes)
  (stroke (width 0.1524) (type solid))
  (fill (color 0 0 0 0.0000))
  (property "Sheetname" "Gamepad" (at 38.1 126.2884 0) (effects (font (size 1.27 1.27)) (justify left bottom)))
  (property "Sheetfile" "gamepad.kicad_sch" (at 38.1 137.7446 0) (effects (font (size 1.27 1.27)) (justify left top) (hide yes)))
  (pin "J3" input (at 38.1 129.54 180) (effects (font (size 1.27 1.27)) (justify left)))
  (pin "J4" input (at 38.1 132.08 180) (effects (font (size 1.27 1.27)) (justify left)))
  (pin "DATA" input (at 38.1 134.62 180) (effects (font (size 1.27 1.27)) (justify left))))
 (sheet
  (at 38.1 54.61)
  (size 13.97 7.62)
  (exclude_from_sim no)
  (in_bom yes)
  (on_board yes)
  (dnp no)
  (fields_autoplaced yes)
  (stroke (width 0.1524) (type solid))
  (fill (color 0 0 0 0.0000))
  (property "Sheetname" "PS2" (at 38.1 53.8984 0) (effects (font (size 1.27 1.27)) (justify left bottom)))
  (property "Sheetfile" "ps2.kicad_sch" (at 38.1 62.8146 0) (effects (font (size 1.27 1.27)) (justify left top) (hide yes)))
  (pin "KB_CLK" input (at 38.1 57.15 180) (effects (font (size 1.27 1.27)) (justify left)))
  (pin "KB_DATA" input (at 38.1 59.69 180) (effects (font (size 1.27 1.27)) (justify left))))
 (sheet
  (at 38.1 26.67)
  (size 13.97 22.86)
  (exclude_from_sim no)
  (in_bom yes)
  (on_board yes)
  (dnp no)
  (fields_autoplaced yes)
  (stroke (width 0.1524) (type solid))
  (fill (color 0 0 0 0.0000))
  (property "Sheetname" "Video Out" (at 38.1 25.9584 0) (effects (font (size 1.27 1.27)) (justify left bottom)))
  (property "Sheetfile" "hdmi.kicad_sch" (at 38.1 50.1146 0) (effects (font (size 1.27 1.27)) (justify left top) (hide yes)))
  (pin "CLKN" input (at 38.1 29.21 180) (effects (font (size 1.27 1.27)) (justify left)))
  (pin "D0P" input (at 38.1 31.75 180) (effects (font (size 1.27 1.27)) (justify left)))
  (pin "CLKP" input (at 38.1 34.29 180) (effects (font (size 1.27 1.27)) (justify left)))
  (pin "D0N" input (at 38.1 36.83 180) (effects (font (size 1.27 1.27)) (justify left)))
  (pin "D2N" input (at 38.1 39.37 180) (effects (font (size 1.27 1.27)) (justify left)))
  (pin "D1P" input (at 38.1 41.91 180) (effects (font (size 1.27 1.27)) (justify left)))
  (pin "D1N" input (at 38.1 44.45 180) (effects (font (size 1.27 1.27)) (justify left)))
  (pin "D2P" input (at 38.1 46.99 180) (effects (font (size 1.27 1.27)) (justify left))))
 (sheet_instances
  (path ""
   (page "1")))
 (embedded_fonts no))
